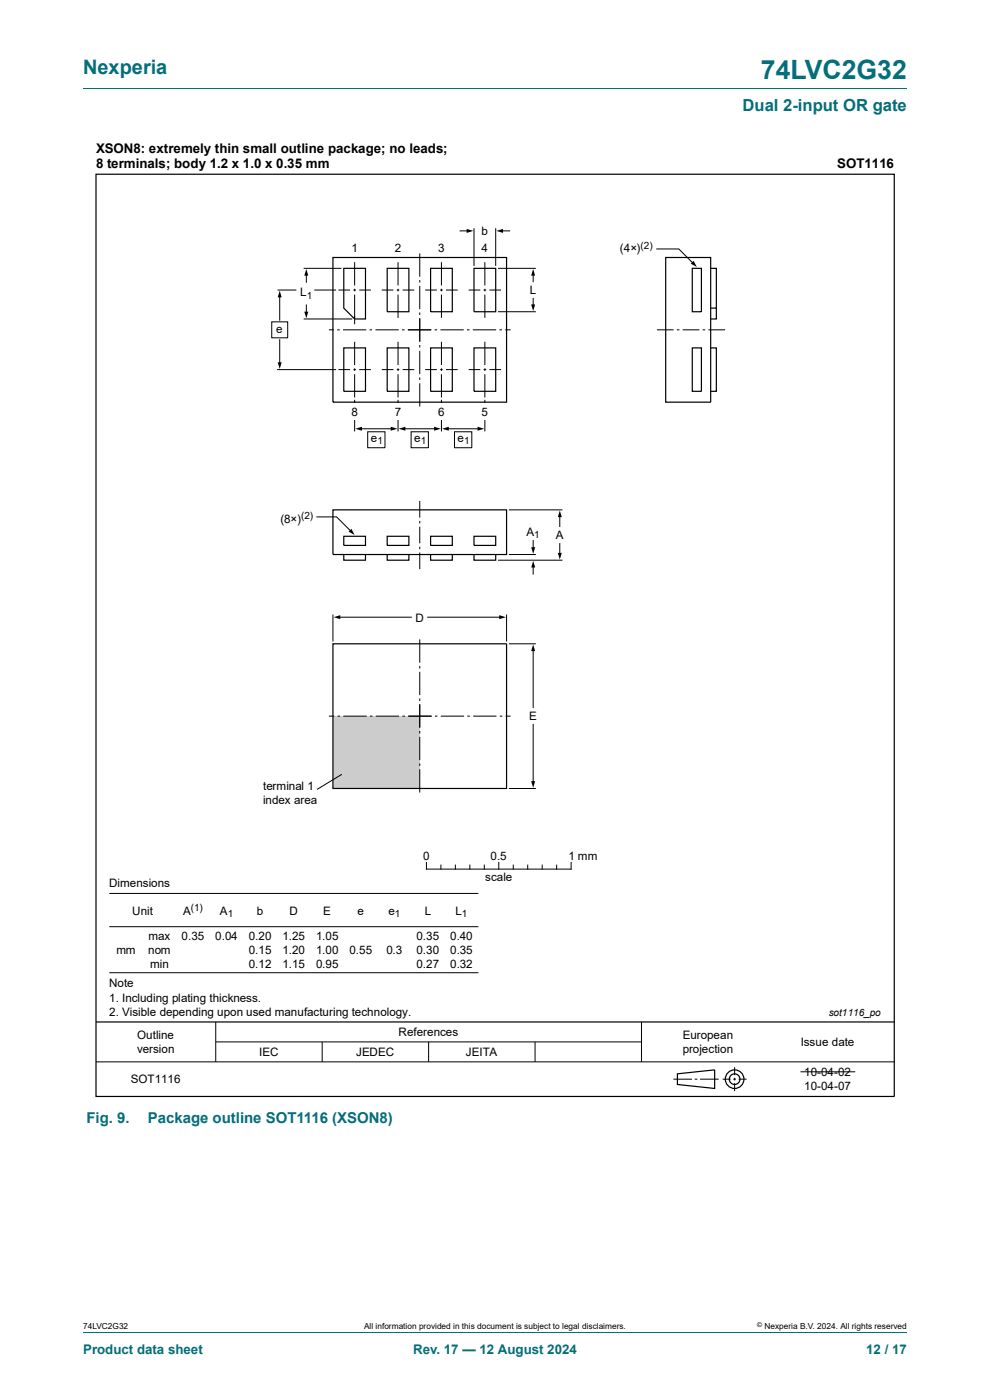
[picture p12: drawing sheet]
<svg xmlns="http://www.w3.org/2000/svg" width="210mm" height="297mm" viewBox="0 0 210 297" stroke-linecap="round" stroke-linejoin="round" font-family="sans-serif">
<path d="M17.6 18.8h174.8" fill="none" stroke="#036f7b" stroke-width=".21"/>
<g fill="none" stroke="#000" stroke-width=".21">
<path d="M71.9 130.9h15.3M90.7 130.9h15.5M113.1 137.8v12.3M113.1 153.7v12.3M23.2 196.6h78.3M23.2 189.5h78.3M90.5 183v1.4h30.6v-1.4M93.5 183.5v.9M96.6 183.5v.9M99.7 183.5v.9M102.7 183.5v.9M105.8 183v1.4"/>
<path d="M108.9 183.5v.9M111.9 183.5v.9M115 183.5v.9M118.1 183.5v.9M23.2 206.4h78.3M45.8 216.8v8.5M136.1 216.8v8.5M20.4 225.3h169.3M45.8 221h90.3M68.3 221v4.3M90.9 221v4.3M113.5 221v4.3"/>
<path d="M142.8 228.9h4M147.4 228.9h.5M148.5 228.9h3.9M153.3 228.9h1.7M155.5 228.9h.6M155.8 226.4v1.7M155.8 228.7v.5M155.8 229.8v1.7M156.7 228.9h1.7M169.8 227.4h11.6"/>
</g>
<g fill="none" stroke="#000" stroke-width=".25">
<path d="M20.4 37h169.3v195.6h-169.3zM20.4 216.8h169.3M143.7 227.8l7.9-.8v3.9l-7.9-.8z"/>
<circle cx="155.8" cy="228.9" r="1.13"/>
<circle cx="155.8" cy="228.9" r="1.97"/>
</g>
<path d="M70.8 130.9l1.4-.4v.9zM105.9 130.5l1.4 .4-1.4 .5zM113.1 136.7l.4 1.4h-.8zM112.7 165.7h.8l-.4 1.4z" fill="#000"/>
<path d="M70.6 151.9h18.4v15.4h-18.4z" fill="#ccc"/>
<g fill="none" stroke="#000" stroke-width=".21">
<path d="M64.4 56.9h8M65 58.2v1.7M75.2 55.6v5M84.4 55.6v5M89 53.8v4.9M89 59.4v.5M93.6 55.6v5M97.6 49h1.7M100.5 48.4v8M102.8 55.6v5M105.1 48.4v8M105.6 56.9h8.1"/>
<path d="M106.4 49h1.7M113.1 58.2v1.5M139.3 52.8h4.7l3 3M57.6 68.3h3.4v3.4h-3.4zM58.8 78.4h12.5M58.9 61.5h4M59.3 62.8v5.1M59.3 72.1v5M64.4 67.7h10.3M65 64.7v1.7M66.7 61.5h4.6M69.8 70h1"/>
<path d="M71.5 70h.6M71.8 78.4h2.5M71.8 61.5h2.5M72.8 70h4.9M75 78.4h.5M75 61.5h.5M75.2 61.3v.5M75.2 62.5v6.3M75.2 72.5v4.9M75.2 78.1v.6M75.2 79.4v4.9M76.2 78.4h2.5"/>
<path d="M76.2 61.5h2.5M78.4 70h.5M79.6 70h5M81 61.5h2.5M81 78.4h2.5M84.2 61.5h.5M84.2 78.4h.5M84.4 61.3v.5M84.4 62.5v4.9M84.4 72.5v4.9M84.4 78.1v.6M84.4 79.4v4.9"/>
<path d="M85.3 70h.5M85.4 61.5h2.5M85.4 78.4h2.5M86.5 70h5M89 60.6v5M89 66.3v.5M89 67.5v5M89 73.2v.5M89 74.4v5M90.2 78.4h2.5M90.2 61.5h2.5M92.2 70h.5"/>
<path d="M93.4 78.4h.5M93.4 61.5h.5M93.4 70h5M93.6 61.3v.5M93.6 62.5v4.9M93.6 72.5v4.9M93.6 78.1v.6M93.6 79.4v4.9M94.6 78.4h2.5M94.6 61.5h2.5M99.1 70h.5M99.4 78.4h2.5"/>
<path d="M99.4 61.5h2.5M100.3 70h4.9M102.6 78.4h.5M102.6 61.5h.5M102.8 61.3v.5M102.8 62.5v4.9M102.8 72.5v4.9M102.8 78.1v.6M102.8 79.4v4.9M103.8 78.4h2.5M103.8 61.5h2.5M105.6 66.1h8.1"/>
<path d="M105.9 70h.6M107.2 70h1.1M113.1 63.3v1.6M139.3 70h3.6M143.6 70h.5M144.8 70h3.5M149 70h.6M150.3 70h3.5M75.2 84.8v6.7M76.5 91h6.8M78 91.6h3.7v3.4h-3.7zM84.4 84.8v6.7"/>
<path d="M85.7 91h6.8M87.2 91.6h3.7v3.4h-3.7zM89 80.1v.5M89 81.3v4.9M93.6 84.8v6.7M94.9 91h6.8M96.4 91.6h3.7v3.4h-3.7zM102.8 84.8v6.7M67.2 109.7h4.2l3 3M89 106.3v3.5M89 110.5v.5M89 111.7v3.6"/>
<path d="M89 116v.5M89 117.2v3.5M105.6 118.8h13.7M107.9 108.2h11.4M107.9 117.6h5.8M113.1 114.7v1.7M118.7 109.4v2.3M118.7 115.3v2.3M70.6 130.4v5.7M89 135.6v5M107.5 130.4v5.7M107.9 136.6h5.8"/>
<path d="M113.1 120.1v1.7M69.8 151.9h1.1M71.6 151.9h.5M72.8 151.9h5M78.5 151.9h.5M79.7 151.9h5M85.4 151.9h.5M86.6 151.9h5M89 141.3v.5M89 142.5v5M89 148.2v.5M89 149.4v5"/>
<path d="M89 155.1v.5M89 156.3v5M92.3 151.9h.5M93.5 151.9h4.9M99.1 151.9h.6M100.4 151.9h4.9M106 151.9h.6M107.3 151.9h1M72.5 164.3l-5.2 3.2M89 162v.5M89 163.2v4.9M107.9 167.3h5.8"/>
</g>
<g fill="none" stroke="#000" stroke-width=".25">
<path d="M70.6 54.6h36.9v30.7h-36.9zM72.9 56.9h4.6v10.8h-2.3l-2.3-2.3zM82.1 56.9h4.6v9.2h-4.6zM91.3 56.9h4.6v9.2h-4.6zM100.5 56.9h4.6v9.2h-4.6zM141.2 54.6h9.6v30.7h-9.6zM146.8 56.9h2v9.2h-2zM150.8 56.9h1.2v8.5h-1.2M72.9 73.8h4.6v9.2h-4.6zM82.1 73.8h4.6v9.2h-4.6zM91.3 73.8h4.6v9.2h-4.6zM100.5 73.8h4.6v9.2h-4.6z"/>
<path d="M146.8 73.8h2v9.2h-2zM150.8 73.8h1.2v9.2h-1.2M152 65.4v2.3h-1.2M70.6 108.2h36.9v9.4h-36.9zM72.9 113.8h4.6v1.9h-4.6zM72.9 117.6v1.2h4.6v-1.2M82.1 113.8h4.6v1.9h-4.6zM82.1 117.6v1.2h4.6v-1.2M91.3 113.8h4.6v1.9h-4.6zM91.3 117.6v1.2h4.6v-1.2M100.5 113.8h4.6v1.9h-4.6zM100.5 117.6v1.2h4.6v-1.2"/>
<path d="M70.6 136.6h36.9v30.7h-36.9z"/>
</g>
<g fill="#000">
<path d="M65 57.1l.4 1.4h-.9zM99 48.6l1.4 .4-1.4 .4zM105.3 49l1.4-.4v.8zM113.1 57.1l.4 1.4h-.8zM146.5 55.9l.6-.6 .7 1.3zM58.9 76.9h.8l-.4 1.4zM59.3 61.7l.4 1.4h-.8zM64.5 66.1h.9l-.4 1.4zM112.7 64.6h.8l-.4 1.4zM75.4 91l1.4-.5v.9zM82.9 90.5l1.4 .5-1.4 .4zM84.6 91l1.4-.5v.9z"/>
<path d="M92.1 90.5l1.4 .5-1.4 .4zM93.8 91l1.4-.5v.9zM101.3 90.5l1.4 .5-1.4 .4zM74.5 112.2l.7 1.3-1.3-.7zM112.7 116.1h.8l-.4 1.4zM118.7 108.3l.5 1.4h-.9zM118.3 117.3h.9l-.5 1.4zM113.1 119l.4 1.4h-.8z"/>
</g>
<g fill="#fff">
<path d="M102.6 85.5h.5v3.5h-.5z"/>
<path d="M93.4 85.5h.5v3.5h-.5z"/>
<path d="M84.2 85.5h.5v3.5h-.5z"/>
<path d="M75 85.5h.5v3.5h-.5z"/>
</g>
<path d="M17.6 282.6h174.8" fill="none" stroke="#036f7b" stroke-width=".21"/>
<text font-size="5.6" fill="#036f7b" x="161.4" y="16.8">74LVC2G32</text>
<text font-size="4.2" fill="#036f7b" x="17.6" y="15.6">Nexperia</text>
<text font-size="3.5" fill="#036f7b" x="157.5" y="23.7">Dual 2-input OR gate</text>
<g font-size="3.2" fill="#036f7b">
<text x="18.3" y="238.3">Fig. 9.</text>
<text x="31.3" y="238.3">Package outline SOT1116 (XSON8)</text>
</g>
<g font-size="2.8">
<text x="20.4" y="32.5">XSON8: extremely thin small outline package; no leads;</text>
<text x="20.4" y="35.6">8 terminals; body 1.2 x 1.0 x 0.35 mm</text>
<text x="177.6" y="35.7">SOT1116</text>
</g>
<g font-size="2.8" fill="#036f7b">
<text x="17.6" y="287.2">Product data sheet</text>
<text x="87.6" y="287.2">Rev. 17 — 12 August 2024</text>
<text x="183.7" y="287.2">12 / 17</text>
</g>
<g font-size="2.5">
<text x="74.5" y="53.4">1</text>
<text x="83.7" y="53.4">2</text>
<text x="92.9" y="53.4">3</text>
<text x="102.2" y="49.8">b</text>
<text x="102.2" y="53.4">4</text>
<text x="131.5" y="53.5">(4×)</text>
<text x="63.7" y="62.9">L</text>
<text x="112.4" y="62.4">L</text>
<text x="58.6" y="70.6">e</text>
<text x="74.5" y="88.2">8</text>
<text x="83.7" y="88.2">7</text>
<text x="92.9" y="88.2">6</text>
<text x="102.2" y="88.2">5</text>
<text x="78.7" y="93.7">e</text>
<text x="87.9" y="93.7">e</text>
<text x="97.1" y="93.7">e</text>
<text x="59.5" y="110.9">(8×)</text>
<text x="111.7" y="113.7">A</text>
<text x="117.9" y="114.3">A</text>
<text x="88.1" y="131.8">D</text>
<text x="112.2" y="152.7">E</text>
<text x="55.8" y="167.6">terminal 1</text>
<text x="55.8" y="170.6">index area</text>
<text x="89.8" y="182.4">0</text>
<text x="104.1" y="182.4">0.5</text>
<text x="120.6" y="182.4">1 mm</text>
<text x="23.2" y="188.1">Dimensions</text>
<text x="102.9" y="187">scale</text>
<text x="28" y="194">Unit</text>
<text x="38.8" y="194">A</text>
<text x="46.7" y="194">A</text>
<text x="54.5" y="194">b</text>
<text x="61.4" y="194">D</text>
<text x="68.6" y="194">E</text>
<text x="75.9" y="194">e</text>
<text x="82.4" y="194">e</text>
<text x="90.1" y="194">L</text>
<text x="96.6" y="194">L</text>
<text x="24.7" y="202.3">mm</text>
<text x="31.4" y="202.3">nom</text>
<text x="31.5" y="199.3">max</text>
<text x="38.5" y="199.3">0.35</text>
<text x="45.6" y="199.3">0.04</text>
<text x="52.7" y="199.3">0.20</text>
<text x="52.7" y="202.3">0.15</text>
<text x="59.9" y="199.3">1.25</text>
<text x="59.9" y="202.3">1.20</text>
<text x="67" y="199.3">1.05</text>
<text x="67" y="202.3">1.00</text>
<text x="74.1" y="202.3">0.55</text>
<text x="82" y="202.3">0.3</text>
<text x="88.4" y="199.3">0.35</text>
<text x="88.4" y="202.3">0.30</text>
<text x="95.5" y="199.3">0.40</text>
<text x="95.5" y="202.3">0.35</text>
<text x="23.2" y="209.4">Note</text>
<text x="31.9" y="205.3">min</text>
<text x="52.7" y="205.3">0.12</text>
<text x="59.9" y="205.3">1.15</text>
<text x="67" y="205.3">0.95</text>
<text x="88.4" y="205.3">0.27</text>
<text x="95.5" y="205.3">0.32</text>
<text x="23.2" y="212.5">1. Including plating thickness.</text>
<text x="23.2" y="215.5">2. Visible depending upon used manufacturing technology.</text>
<text x="29.1" y="220.4">Outline</text>
<text x="84.6" y="219.9">References</text>
<text x="144.8" y="220.4">European</text>
<text x="169.8" y="221.8">Issue date</text>
<text x="29.1" y="223.4">version</text>
<text x="55" y="224.1">IEC</text>
<text x="75.5" y="224.1">JEDEC</text>
<text x="98.8" y="224.1">JEITA</text>
<text x="144.8" y="223.4">projection</text>
<text x="27.7" y="229.8">SOT1116</text>
<text x="170.6" y="228.2">10-04-02</text>
<text x="170.6" y="231.2">10-04-07</text>
</g>
<g font-size="2.1">
<text x="135.9" y="52.7">(2)</text>
<text x="65.1" y="63.4">1</text>
<text x="80.1" y="94.2">1</text>
<text x="89.3" y="94.2">1</text>
<text x="98.5" y="94.2">1</text>
<text x="63.9" y="110.1">(2)</text>
<text x="113.3" y="114.1">1</text>
<text x="40.5" y="193.3">(1)</text>
<text x="48.3" y="194.5">1</text>
<text x="83.7" y="194.5">1</text>
<text x="98" y="194.5">1</text>
<text x="175.8" y="215.5">sot1116_po</text>
</g>
<g font-size="1.8">
<text x="17.6" y="282">74LVC2G32</text>
<text x="77.2" y="282">All information provided in this document is subject to legal disclaimers.</text>
<text x="162.2" y="282">Nexperia B.V. 2024. All rights reserved</text>
</g>
<text font-size="1.4" x="160.6" y="281.6">©</text>
</svg>
